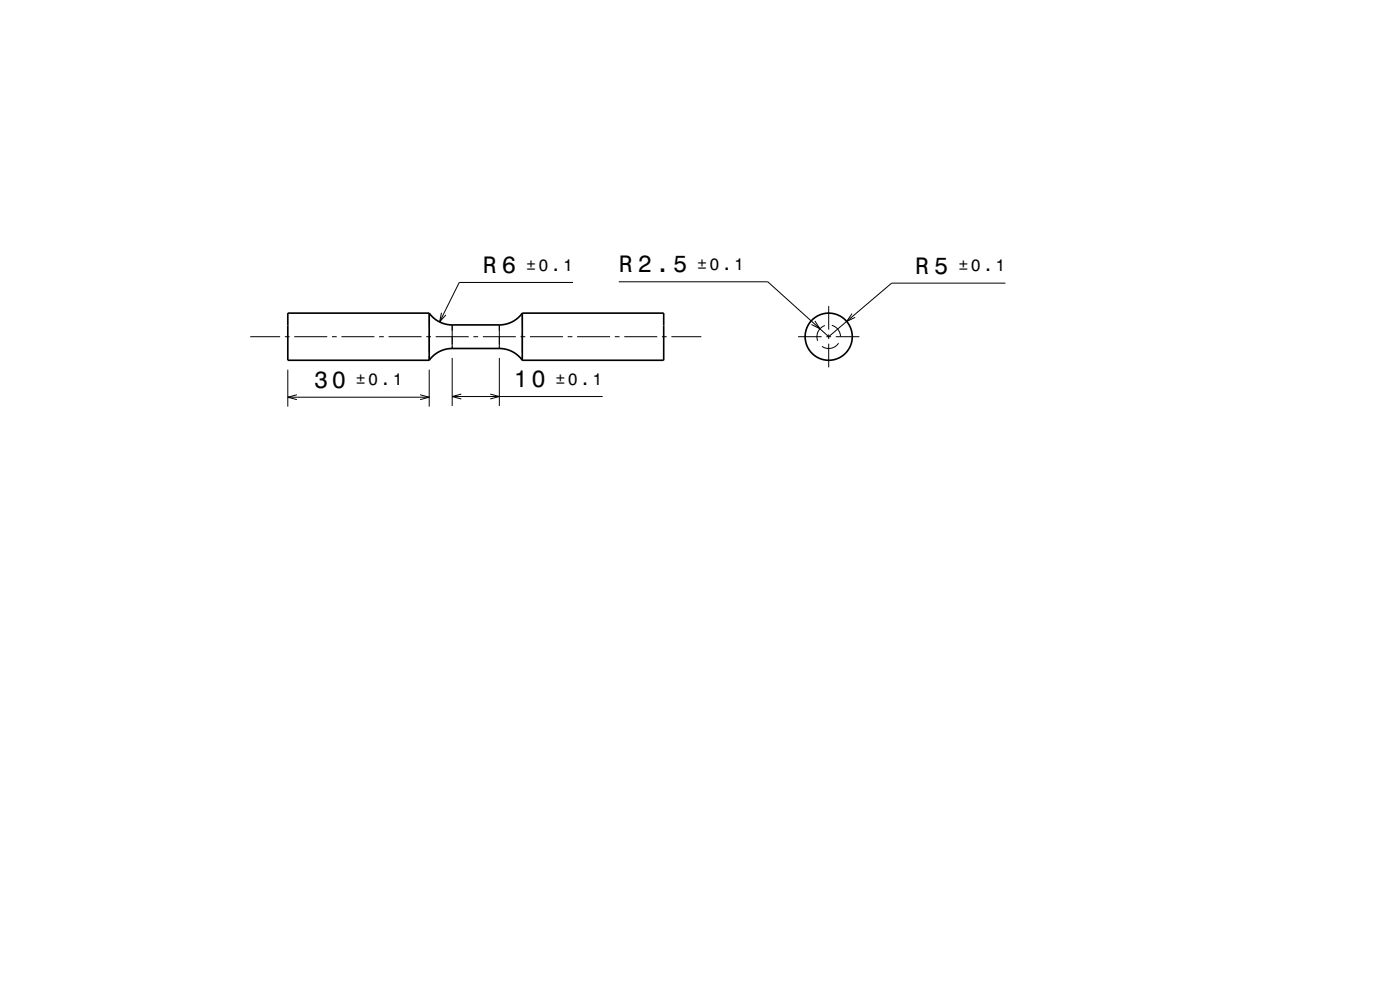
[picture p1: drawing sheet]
<svg xmlns="http://www.w3.org/2000/svg" width="297mm" height="210mm" viewBox="0 0 297 210" stroke-linecap="round" stroke-linejoin="round" font-family="sans-serif">
<g fill="none" stroke="#000" stroke-width=".21">
<path d="M121.6 59.9h-24.2l-4.1 8.4M131.3 59.8h31.6l12.9 11.6 13.4-11.3h24.1M53.1 71.4h6.3M60.4 71.4h1M61.1 78.4v7.9M62.4 71.4h7M70.4 71.4h1M72.4 71.4h7M80.4 71.4h1M82.4 71.4h7M90.4 71.4h1M91.1 66.4v3"/>
<path d="M91.1 70.9v3.8M91.1 75.6v.8M91.1 78.4v7.9M92.4 71.4h7M93.7 66.3l-.4 2 1.3-1.5M95.9 68.9v5M95.9 75.9v10.2M100.4 71.4h1M102.4 71.4h7M105.9 68.9v5M105.9 75.9v10.2M110.4 71.4h1"/>
<path d="M110.8 66.4v3M110.8 70.9v3.8M110.8 75.6v.8M112.4 71.4h7M120.4 71.4h1M122.4 71.4h7M130.4 71.4h1M132.4 71.4h7M140.4 71.4h1M142.4 71.4h6.4M169.3 71.4h5M172.9 68.1l1 1.6-1.7-.9"/>
<path d="M175 69.1a2.5 2.5 0 0 0-1.5 3.2M175.3 71.4h1M175.8 64.9v5M175.8 70.9v1M175.8 72.9v5M176.5 69a2.5 2.5 0 0 1 1.8 2.4M177.3 71.4h5M177.9 72.8a2.5 2.5 0 0 1-3.5 .7M180.7 66.5l-1.1 1.7 1.8-.9M61.1 84.3h30M63 83.7l-1.9 .6 1.9 .5M89.1 83.7l2 .6-2 .5"/>
<path d="M95.9 84.1h32M97.9 83.6l-2 .5 2 .5M104 83.6l1.9 .5-1.9 .5"/>
</g>
<g fill="none" stroke="#000" stroke-width=".35">
<path d="M91.1 66.4a6 6 0 0 0 4.8 2.5h10a6 6 0 0 0 4.9-2.5M91.1 76.4a6 6 0 0 1 4.8-2.5h10a6 6 0 0 1 4.9 2.5M91.1 66.4h-30v10h30M91.1 66.4v10M110.8 66.4v10M110.8 66.4h30v10h-30"/>
<circle cx="175.8" cy="71.4" r="5"/>
</g>
<path d="M0 0h297v210h-297" fill="none" stroke="#fff" stroke-width=".21"/>
<g font-size="5">
<text x="102.4" y="57.9">R 6</text>
<text x="131.3" y="57.8">R 2.5</text>
<text x="194.2" y="58.1">R 5</text>
<text x="66.6" y="82.3">30</text>
<text x="109" y="82.1">10</text>
</g>
<g font-size="3.5">
<text x="111.6" y="57.4">±0.1</text>
<text x="147.9" y="57.2">±0.1</text>
<text x="203.3" y="57.5">±0.1</text>
<text x="75.5" y="81.7">±0.1</text>
<text x="117.9" y="81.6">±0.1</text>
</g>
</svg>
